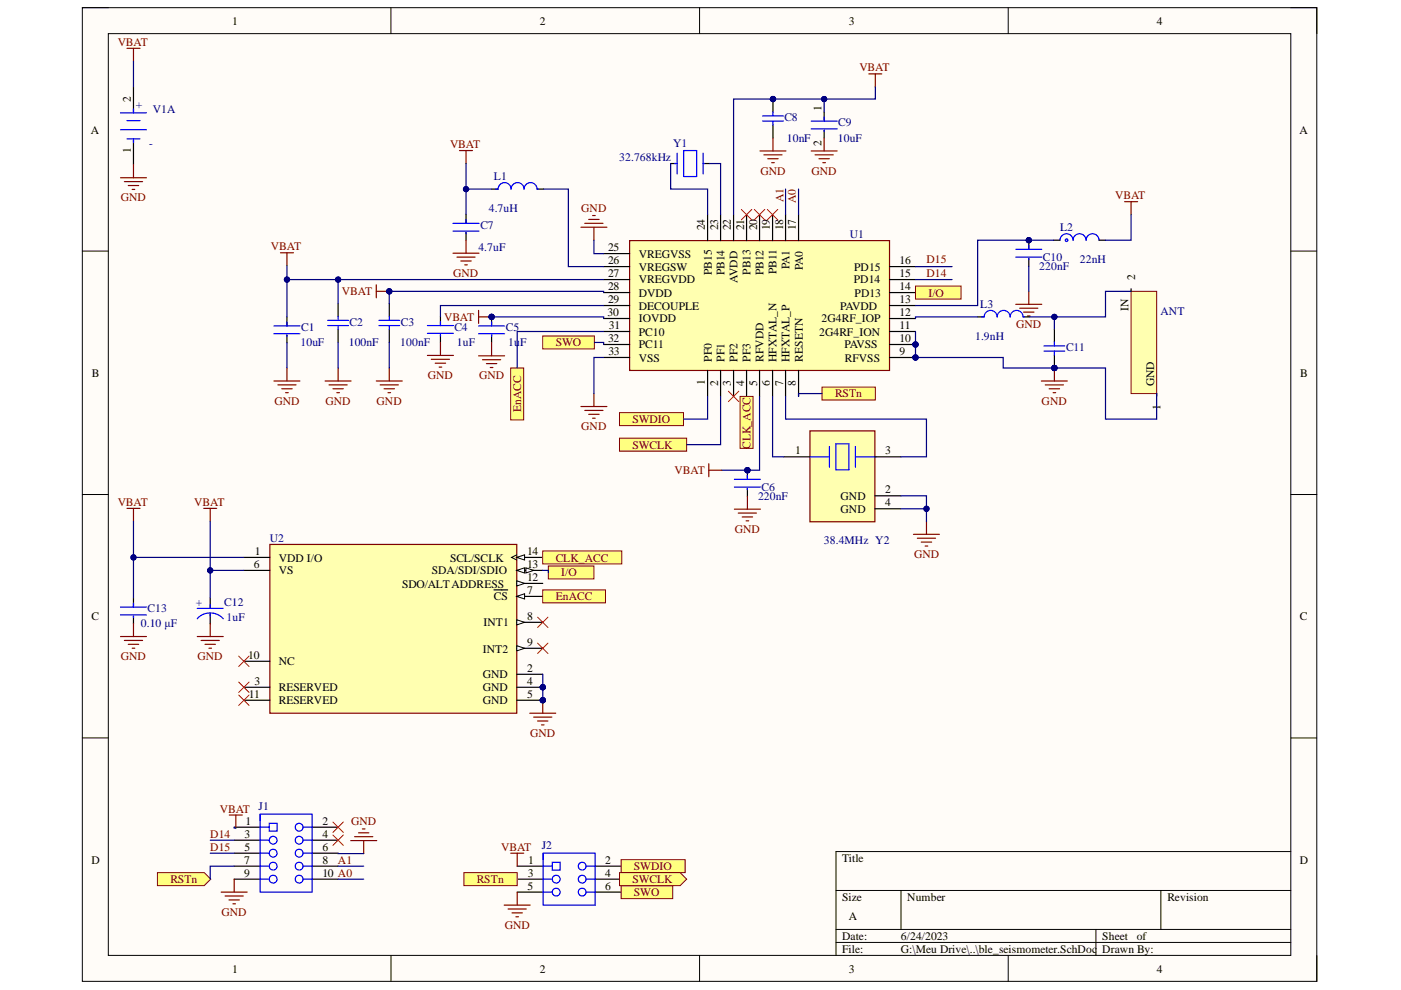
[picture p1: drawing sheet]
# Altium project ble_seismometer.PrjPcb
1 sheet, 24 parts. Net scope: flat (ports and power ports of the same name join across sheets).
Board file: ble_seismometer.PcbDoc

## Sheet ble_seismometer.SchDoc
size A; SheetNumber: 1; SheetTotal: 1

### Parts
ANT  Inverted F Antenna  [InvertedF-FOOTPRINT]  (value not drawn)  (net tie, no BOM)
C1  Capacitance: 10uF  [FP-C1608-080-0_1-MFG]  (hidden comment: C1608X5R1A106K080AC)
C2  Capacitance: 100nF  [CAPC1608X90X35ML10T15]  (hidden comment: GRM188R71H104KA93D)
C3  Capacitance: 100nF  [CAPC1608X90X35ML10T15]  (hidden comment: GRM188R71H104KA93D)
C4  Capacitance: 1uF  [FP-C0402C105K8PACTU-MFG]  (hidden comment: C0402C105K8PACTU)
C5  Capacitance: 1uF  [FP-C0402C105K8PACTU-MFG]  (hidden comment: C0402C105K8PACTU)
C6  Capacitance: 220nF  [FP-GRM188-0_1-e0_2_0_5-IPC_C]  (hidden comment: GRM188R71E224KA88D)
C7  Capacitance: 4.7uF  [FP-GRM188-0_1-MFG]  (hidden comment: GRM188R60J475KE19D)
C8  Capacitance: 10nF  [CAPC1608X90X35ML10T15]  (hidden comment: GRM188R71H103KA01D)
C9  Capacitance: 10uF  [FP-GRM188-0_1-e0_2_0_55-IPC_A]  (hidden comment: GRM188R60J106ME47D)
C10  Capacitance: 220nF  [FP-GRM188-0_1-e0_2_0_5-IPC_C]  (hidden comment: GRM188R71E224KA88D)
C11  VJ0603D1R5BXPAJ  [CAPC1608X92X38ML15T08]  (value not drawn)
C12  value 1uF  [FP-F98M-MFG]  (hidden comment: F981E105MMA)
C13  value 0.10 μF  [FP-C0603C-CF-MFG]  (hidden comment: C0603C104K5RACTU)
J1  61301021821  [61301021821]  (value not drawn)
J2  62000621821  [62000621821]  (value not drawn)
L1  Inductance: 4.7uH  [FP-LQM18FN_00-IPC_A]  (hidden comment: LQM18FN4R7M00D)
L2  Inductance: 22nH  [FP-LQG18HH_00-IPC_C]  (hidden comment: LQG18HN22NJ00D)
L3  Inductance: 1.9nH  [FP-LQW03AW_00-MFG]  (hidden comment: LQW03AW1N9C00D)
U1  EFR32BG13P632F512GM32-D  [EFR32BG13P632F512GM32-D]  (value not drawn)
U2  ADXL345BCCZ-RL7  [FP-CC-14-1-MFG]  (value not drawn)
V1  1013  [FP-1013-MFG]  (value not drawn)  (part A of 2)
Y1  Frequency: 32.768kHz  [FP-ABS05-MFG]  (hidden comment: ABS05-32.768KHZ-T)
Y2  Frequency: 38.4MHz  [FP-ABM10-165-MFG]  (hidden comment: ABM10-165-38.400MHZ-T3)

### Ports
CLK_ACC (see ble_seismometer[2C]), CLK_ACC (see ble_seismometer[3B]), EnACC (see ble_seismometer[2B]), EnACC (see ble_seismometer[2C]), I/O (see ble_seismometer[2C]), I/O (see ble_seismometer[3B]), RSTn (see ble_seismometer[1D], ble_seismometer[2D]), RSTn (see ble_seismometer[1D], ble_seismometer[3B]), RSTn (see ble_seismometer[2D], ble_seismometer[3B]), SWCLK (see ble_seismometer[2B]), SWCLK (see ble_seismometer[2D]), SWDIO (see ble_seismometer[2B]), SWDIO (see ble_seismometer[2D]), SWO (see ble_seismometer[2B]), SWO (see ble_seismometer[2D])

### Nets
GND: ANT.GND(1) C1.1 C2.1 C3.1 C4.2 C5.2 C6.2 C7.1 C8.1 C9.2 C10.2 C11.1 C12.1(C) C13.2 J1.6 J1.9 J2.5 U1.9(RFVSS) U1.10(PAVSS) U1.11(2G4RF_ION) U1.25(VREGVSS) U1.33(VSS) U2.2(GND) U2.4(GND) U2.5(GND) V1.1(1_CATHODE) Y2.2(GND) Y2.4(GND)
VBAT: C1.2 C2.2 C3.2 C5.1 C6.1 C7.2 C8.2 C9.1 C12.2(A) C13.1 J1.1 J2.1 L1.1 L2.2 U1.5(RFVDD) U1.22(AVDD) U1.27(VREGVDD) U1.28(DVDD) U1.30(IOVDD) U2.1(VDD_I/O) U2.6(VS) V1.2(1_ANODE)
A0: J1.10 U1.17(PA0)
A1: J1.8
D14: J1.3 U1.15(PD14)
D15: J1.5 U1.16(PD15)
NetANT_IN: ANT.IN(2) C11.2 L3.2
NetC4_1: C4.1 U1.29(DECOUPLE)
NetC10_1: C10.1 L2.1 U1.13(PAVDD)
NetJ2_2: J2.2 U1.1(PF0) ; port SWDIO
NetJ2_3: J2.3 U1.8(RESETN) ; port RSTn
NetJ2_6: J2.6 U1.32(PC11) ; port SWO
NetL1_2: L1.2 U1.26(VREGSW)
NetL3_1: L3.1 U1.12(2G4RF_IOP)
NetU1_2: U1.2(PF1) ; port SWCLK
NetU1_4: U1.4(PF3) U2.14(SCL/SCLK) ; port CLK_ACC
NetU1_6: U1.6(HFXTAL_N) Y2.1(1_Crystal)
NetU1_7: U1.7(HFXTAL_P) Y2.3(2_Crystal)
NetU1_14: U1.14(PD13) U2.13(SDA/SDI/SDIO) ; port I/O
NetU1_23: U1.23(PB14) Y1.2
NetU1_24: U1.24(PB15) Y1.1
NetU1_31: U1.31(PC10) U2.7(~{CS}) ; port EnACC

Not connected (* = marked no-connect by the designer): J1 2* 4* 7; J2 4; U1 3(PF2)* 18(PA1) 19(PB11)* 20(PB12)* 21(PB13)*; U2 3(RESERVED)* 8(INT1)* 9(INT2)* 10(NC)* 11(RESERVED)* 12(SDO/ALT_ADDRESS)

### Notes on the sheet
- Labels drawn without touching a wire or pin: A1
